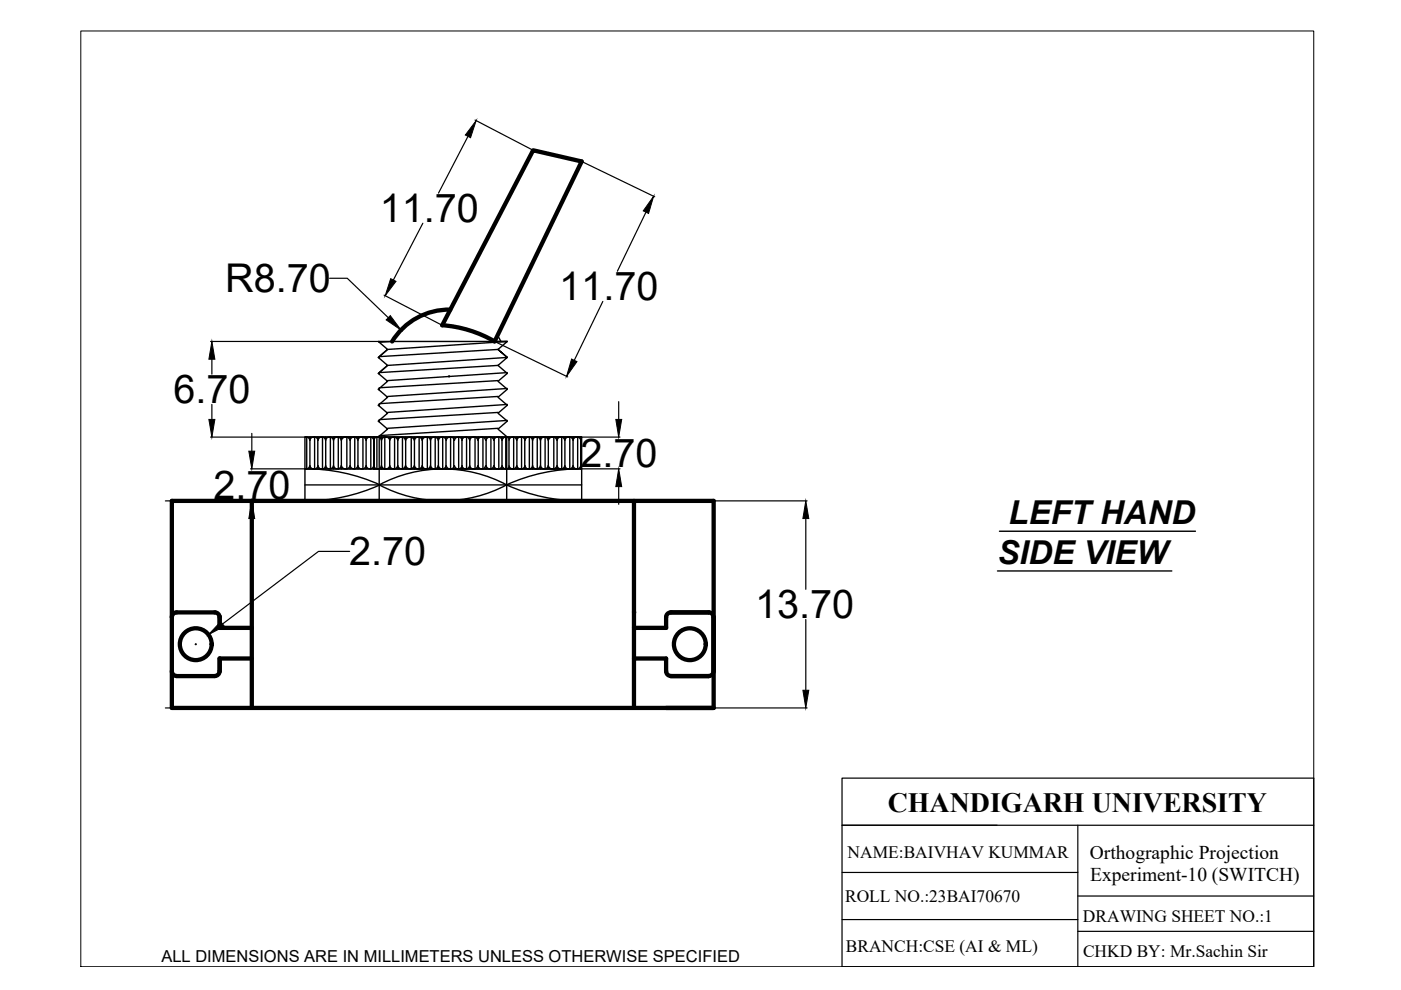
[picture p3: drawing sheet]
<svg xmlns="http://www.w3.org/2000/svg" width="297mm" height="210mm" viewBox="0 0 297 210" stroke-linecap="round" stroke-linejoin="round" font-family="sans-serif">
<!-- layer: thick continuous -->
<g fill="none" stroke="#000" stroke-width=".91">
<path d="M113 31.9l10.3 2.3-18.4 38.2a25.3 25.3 0 0 0-11.1-3.4zM95.5 65.6a14.1 14.1 0 0 0-12.4 6.8M36.4 106.2h114.9v43.9h-114.9zM53.4 106.2v43.9M134.4 106.2v43.9M37.4 129.8a1.01 1.01 0 0 0-1 1M37.5 129.8h8.1M45.5 129.8a1.01 1.01 0 0 1 1.1 1M46.6 130.7v2.4h6.8M53.4 139.6h-6.8v2.7M134.4 139.6h6.8v2.7a1.01 1.01 0 0 0 1 1M134.4 129.8h.1"/>
<path d="M142.2 129.8a1.01 1.01 0 0 0-1 1v2.3h-6.8M142.2 129.8h8.1a1.01 1.01 0 0 1 1 1M36.4 142.3a1.01 1.01 0 0 0 1 1M37.5 143.3h8.1M46.6 142.3a1.01 1.01 0 0 1-1.1 1M151.3 142.3a1.01 1.01 0 0 1-1 1h-8.1"/>
<circle cx="41.5" cy="136.6" r="3.4"/>
<circle cx="146.3" cy="136.6" r="3.4"/>
</g>
<g fill="none" stroke="#000" stroke-width=".3">
<path d="M80.2 79.2h.2M80.2 75.8h.2M80.4 72.4v.2l2.7-.2M80.4 75.6v.4M80.4 79v.3M95.1 79.8h.2M95.2 79.7v.2M95.5 65.6l-1.7 .1M105.5 71.1l.7 1.3M105.6 77.5l-25.2 1.5 1.8-1.5 25.4-1.7-2-1.7-25.2 1.5 1.8-1.5 25.4-1.7-2 1.7 2 1.7-2 1.7 2 1.7-2 1.6 2 1.7-2 1.7 2 1.7-2 1.7 2 1.7-2 1.7 2 1.7M107.4 79.2h.2M107.4 75.8h.2"/>
<path d="M107.6 72.4h-27.4l2 1.7-2 1.7 2 1.7-2 1.7 2 1.6-2 1.7 2 1.7-2 1.7 2 1.7-2 1.7 2 1.7-2 1.7M107.6 79l-25.4 1.7M64.6 92.7l.7 .1 .4 .5a.89 .89 0 0 1 .9-.7 .89 .89 0 0 1 .8 .7 .81 .81 0 0 1 .9-.6 .81 .81 0 0 1 .7 .6M64.7 99.4h58.6M65 92.7v6.7M65.7 92.7v6.7M66.7 92.7v6.7M67.4 92.7v6.7M68.4 92.7v6.7M69 98.7a.86 .86 0 0 0 .9 .7 .86 .86 0 0 0 .8-.7 .84 .84 0 0 0 .8 .7 .84 .84 0 0 0 .9-.7 .97 .97 0 0 0 .9 .7 .97 .97 0 0 0 .9-.6 .84 .84 0 0 0 .9 .6 .84 .84 0 0 0 .8-.7 .89 .89 0 0 0 .8 .7 .89 .89 0 0 0 .9-.7 .83 .83 0 0 0 .8 .7 .83 .83 0 0 0 .9-.7M69 98.8a.81 .81 0 0 1-.8 .6 .81 .81 0 0 1-.8-.7 .89 .89 0 0 1-.8 .7 .89 .89 0 0 1-.9-.7l-.4 .6-.7 .1a38 38 0 0 1 15.9 3.4M69.1 92.7v6.7"/>
<path d="M70 92.7v6.7M70.7 92.7v6.7M70.8 92.7h8.5v6.7v-6.7v.4M71.7 92.7v6.7M72.4 92.7v6.7M73.5 92.7v6.7M74.2 92.7v6.7M75.2 92.7v6.7M75.9 92.7v6.7M76.9 92.7v6.7M77.6 92.7v6.7M78.6 92.7v6.7"/>
<path d="M79.2 98.7a.85 .85 0 0 0 .9 .7 .85 .85 0 0 0 .8-.7 .89 .89 0 0 0 .9 .7 .89 .89 0 0 0 .8-.7 .88 .88 0 0 0 .9 .7 .88 .88 0 0 0 .8-.7 .85 .85 0 0 0 .9 .7 .85 .85 0 0 0 .8-.7 .99 .99 0 0 0 .9 .7 .99 .99 0 0 0 1-.7 .85 .85 0 0 0 .8 .7 .85 .85 0 0 0 .8-.7 .89 .89 0 0 0 .9 .7 .89 .89 0 0 0 .9-.7 .85 .85 0 0 0 .8 .7 .85 .85 0 0 0 .8-.7 .84 .84 0 0 0 .9 .7 .84 .84 0 0 0 .8-.7 .91 .91 0 0 0 .9 .7 .91 .91 0 0 0 .9-.7 .83 .83 0 0 0 .8 .7 .83 .83 0 0 0 .8-.7M79.2 93.3a.85 .85 0 0 1 .9-.6 .85 .85 0 0 1 .8 .6 .89 .89 0 0 1 .9-.7 .89 .89 0 0 1 .8 .7 .88 .88 0 0 1 .9-.6 .88 .88 0 0 1 .8 .6 .85 .85 0 0 1 .9-.6 .85 .85 0 0 1 .8 .6 .99 .99 0 0 1 .9-.6 .99 .99 0 0 1 1 .6 .85 .85 0 0 1 .8-.6 .85 .85 0 0 1 .8 .6 .89 .89 0 0 1 .9-.7 .89 .89 0 0 1 .9 .7 .85 .85 0 0 1 .8-.6 .85 .85 0 0 1 .8 .6 .84 .84 0 0 1 .9-.6 .84 .84 0 0 1 .8 .6 .91 .91 0 0 1 .9-.7 .91 .91 0 0 1 .9 .7 .83 .83 0 0 1 .8-.6 .83 .83 0 0 1 .8 .6M79.2 93.4v6v-.7M79.3 93.3a.83 .83 0 0 0-.9-.6 .83 .83 0 0 0-.8 .6 .89 .89 0 0 0-.9-.7 .89 .89 0 0 0-.8 .7 .84 .84 0 0 0-.9-.6 .84 .84 0 0 0-.8 .6 .97 .97 0 0 0-.9-.6 .97 .97 0 0 0-.9 .6 .84 .84 0 0 0-.9-.6 .84 .84 0 0 0-.8 .6 .86 .86 0 0 0-.8-.6 .86 .86 0 0 0-.9 .6M79.3 93.4v-.7v6.7M79.9 92.7v6.7M80.2 89.3h.2M80.2 85.9h.2M80.2 82.5h.2M80.4 82.4v.3M80.4 85.8v.3M80.4 89.1v.4"/>
<path d="M80.4 92.5v13.7M80.9 92.7v6.7M81.6 92.7v6.7M82.6 92.7v6.7M83.7 92.7v6.7M84.3 92.7v6.7M85.3 92.7v6.7M86 92.7v6.7M87.2 92.7v6.7M87.9 92.7v6.7M88.9 92.7v6.7M89.5 92.7v6.7"/>
<path d="M90.6 92.7v6.7M91.3 92.7v6.7M92.3 92.7v6.7M92.9 92.7v6.7M93.9 92.7v6.7M94.6 92.7v6.7M95.5 92.7v6.7M96.2 92.7v6.7M97.2 92.7v6.7M97.9 98.7a.84 .84 0 0 0 .9 .7 .84 .84 0 0 0 .8-.7 .89 .89 0 0 0 .9 .7 .89 .89 0 0 0 .8-.7 .83 .83 0 0 0 .9 .7 .83 .83 0 0 0 .8-.7M97.9 93.3a.84 .84 0 0 1 .9-.6 .84 .84 0 0 1 .8 .6 .89 .89 0 0 1 .9-.7 .89 .89 0 0 1 .8 .7 .83 .83 0 0 1 .9-.6 .83 .83 0 0 1 .8 .6M97.9 92.7v6.7"/>
<path d="M98.9 92.7v6.7M99.6 92.7v6.7M100.7 92.7v6.7M101.4 92.7v6.7M102.4 92.7v6.7M103.1 98.7a.84 .84 0 0 0 .8 .7 .84 .84 0 0 0 .8-.7 .89 .89 0 0 0 .9 .7 .89 .89 0 0 0 .9-.7 .83 .83 0 0 0 .6 .7 .83 .83 0 0 0 .9-.4M103.1 92.7v6.7M104.1 92.7v6.7M104.8 92.7v6.7M105.6 80.7l-25.2 1.5M105.6 84.1l-25.2 1.5M105.6 87.4l-25.2 1.6"/>
<path d="M105.6 90.8l-25.2 1.6M105.8 92.7v6.7M106.4 92.7v6.7M107.2 92.7v6.7M107.4 89.3h.2M107.4 85.9h.2M107.4 82.5h.2M107.4 92.6v13.6M107.6 82.4l-25.4 1.7M107.6 85.8l-25.4 1.6M107.6 89.1l-25.4 1.7M107.9 93.3a.85 .85 0 0 1 .8-.6 .85 .85 0 0 1 .9 .6 .89 .89 0 0 1 .8-.7 .89 .89 0 0 1 .9 .7 .81 .81 0 0 1 .8-.6 .81 .81 0 0 1 .8 .6 .86 .86 0 0 1 .9-.6 .86 .86 0 0 1 .8 .6 .84 .84 0 0 1 .8-.6 .84 .84 0 0 1 .9 .6 .97 .97 0 0 1 .9-.6 .97 .97 0 0 1 .9 .6 .83 .83 0 0 1 .8-.6 .83 .83 0 0 1 .8 .6 .89 .89 0 0 1 .9-.7 .89 .89 0 0 1 .9 .7 .84 .84 0 0 1 .8-.6 .84 .84 0 0 1 .9 .7v-.7v6.7"/>
<path d="M107.9 98.7a.84 .84 0 0 0 .8 .7 .84 .84 0 0 0 .9-.7 .91 .91 0 0 0 .8 .7 .91 .91 0 0 0 .9-.7 .81 .81 0 0 0 .8 .7 .81 .81 0 0 0 .8-.6 .85 .85 0 0 0 .9 .6 .85 .85 0 0 0 .8-.7 .84 .84 0 0 0 .8 .7 .84 .84 0 0 0 .8-.7 .97 .97 0 0 0 1 .7 .97 .97 0 0 0 .9-.6 .84 .84 0 0 0 .8 .6 .84 .84 0 0 0 .9-.7 .89 .89 0 0 0 .8 .7 .89 .89 0 0 0 .9-.7 .83 .83 0 0 0 .8 .7 .83 .83 0 0 0 .8-.7M107.9 92.7v6.7M108 93.1a.83 .83 0 0 0-.9-.4 .83 .83 0 0 0-.6 .6 .89 .89 0 0 0-.9-.7 .89 .89 0 0 0-.9 .7 .84 .84 0 0 0-.8-.6 .84 .84 0 0 0-.8 .6M108.9 92.7v6.7M109.6 92.7v6.7M110.6 92.7v6.7M111.3 92.7v6.7M112.2 92.7v6.7M112.9 92.7v6.7M113.9 92.7v6.7M114.6 92.7v6.7M115.6 92.7v6.7"/>
<path d="M116.3 92.7v6.7M117.4 92.7v6.7M118.1 92.7v6.7M119.1 92.7v6.7M119.8 92.7v6.7M120.8 92.7v6.7M121.5 92.7v6.7M122.1 99.4h-42.9v-6.7h44v6.7M122.5 92.7v6.7M123.2 92.7v6.7M123.3 99.4a37.4 37.4 0 0 0-17.4 4.1 28.7 28.7 0 0 1-25.5-.7M64.7 102.8h58.6"/>
<path d="M80.4 102.8a29.2 29.2 0 0 1 28.2 .5 38 38 0 0 0 14.7 2.9M80.5 102.8a38 38 0 0 1-15.9 3.4l.1-13.5h58.6v13.5M211.9 112.6h41.6M211.5 121.1h36.9"/>
</g>
<g fill="none" stroke="#000" stroke-width=".25">
<path d="M99.2 28.9l-6.2 12M100.7 25.4l12.3 6.4M123.4 34.3l15.4 7.4M69.9 59h3.7l8.7 8.4M89.6 47.3l-6.2 12.1M137 45l-6.1 12.5M44.6 72.4h35.5M44.9 76.2v3.1M81.4 62.6l12.3 6.3M105 72.4l15.4 7.5M127.8 63.9l-6 12.5M44.6 92.7h86.9"/>
<path d="M44.9 85.8v3.1M53.1 99.4h11.5M53.4 91.9v3.8M64.8 99.4h66.7M131.2 85.2v3.7M35.1 106.2h136M53.4 109.9v3.8M74.1 116.9h-6.6l-20.3 15.4M131.2 103.2v3.7M170.8 109.9v15.1M41.4 136.6h.2M41.5 136.5v.2"/>
<path d="M170.8 131.3v15.1M35.1 150.1h136"/>
</g>
<g fill="#000" stroke="#000" stroke-width=".21">
<path d="M101 25.6l-1.2 3.6-1.1-.6zM82.8 59.1l1.2 .6-2.3 3zM138.6 41.6l-1.1 3.7-1.1-.6zM44.9 72.4l.7 3.8h-1.3zM82.7 66.9l2.3 3.1-3.1-2.2zM121.2 76.1l1.1 .6-2.2 3.1zM44.3 88.9h1.3l-.7 3.8zM52.8 95.7h1.2l-.6 3.7zM130.6 88.9h1.2l-.6 3.8zM53.4 106.2l.6 3.7h-1.2zM131.2 99.4l.6 3.8h-1.2zM170.8 106.2l.7 3.7h-1.3z"/>
<path d="M46.8 131.8l.8 1-3.4 1.8zM170.2 146.4h1.3l-.7 3.7z"/>
</g>
<path d="M17.1 6.6h261.4v198.4h-261.4z" fill="none" stroke="#000" stroke-width=".21"/>
<!-- layer: 0 -->
<path d="M178.5 165h100v40h-100zM178.5 175h100M228.5 175v30M178.5 195h50M178.5 185h50M228.5 190h50M228.5 197.5h50" fill="none" stroke="#000" stroke-width=".25"/>
<g font-size="8.4">
<text x="80.5" y="47.1">11.70</text>
<text x="47.7" y="61.9">R8.70</text>
<text x="118.6" y="63.7">11.70</text>
<text x="36.8" y="85.5">6.70</text>
<text x="123.1" y="99">2.70</text>
<text x="45.3" y="105.8">2.70</text>
<text x="74" y="119.9">2.70</text>
<text x="160.1" y="131.1">13.70</text>
</g>
<g font-size="7">
<text x="213.8" y="111.2">LEFT HAND</text>
<text x="211.5" y="119.6">SIDE VIEW</text>
</g>
<text font-size="5.9" x="188.2" y="172.2">CHANDIGARH UNIVERSITY</text>
<g font-size="4.1">
<text x="231.1" y="182">Orthographic Projection</text>
<text x="231.1" y="186.8">Experiment-10 (SWITCH)</text>
</g>
<g font-size="3.7">
<text x="179.7" y="182">NAME:BAIVHAV KUMMAR</text>
<text x="179.2" y="191.2">ROLL NO.:23BAI70670</text>
<text x="229.6" y="195.4">DRAWING SHEET NO.:1</text>
<text x="179.3" y="201.9">BRANCH:CSE (AI &amp; ML)</text>
<text x="229.6" y="202.9">CHKD BY: Mr.Sachin Sir</text>
</g>
<text font-size="3.5" x="34.2" y="203.9">ALL DIMENSIONS ARE IN MILLIMETERS UNLESS OTHERWISE SPECIFIED</text>
</svg>
